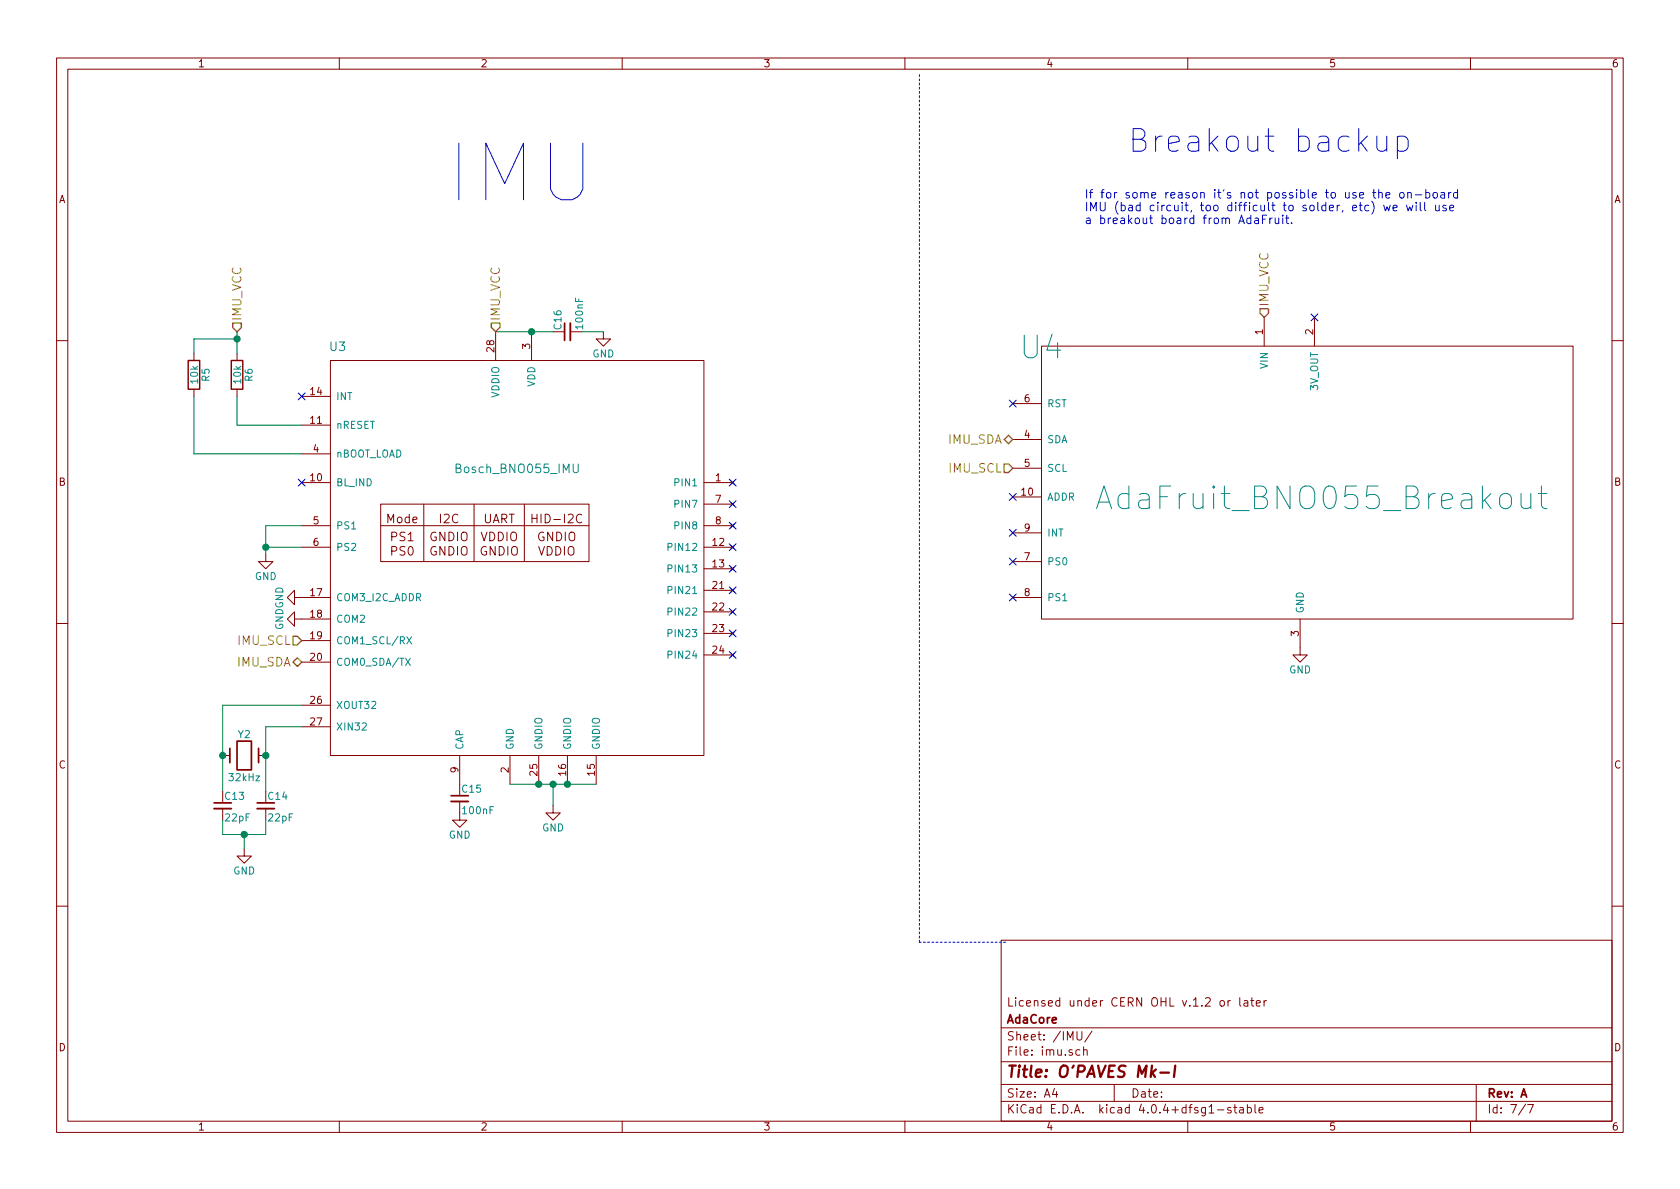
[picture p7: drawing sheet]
EESchema Schematic File Version 2
LIBS:power
LIBS:device
LIBS:transistors
LIBS:conn
LIBS:linear
LIBS:regul
LIBS:74xx
LIBS:cmos4000
LIBS:adc-dac
LIBS:memory
LIBS:xilinx
LIBS:microcontrollers
LIBS:dsp
LIBS:microchip
LIBS:analog_switches
LIBS:motorola
LIBS:texas
LIBS:intel
LIBS:audio
LIBS:interface
LIBS:digital-audio
LIBS:philips
LIBS:display
LIBS:cypress
LIBS:siliconi
LIBS:opto
LIBS:atmel
LIBS:contrib
LIBS:valves
LIBS:OPAVES_components
LIBS:stm32
LIBS:battery_management
LIBS:logo
LIBS:motor_drivers
LIBS:nordicsemi
LIBS:nxp_armmcu
LIBS:powerint
LIBS:Power_Management
LIBS:references
LIBS:silabs
LIBS:stm8
LIBS:switches
LIBS:transf
LIBS:video
LIBS:Worldsemi
LIBS:Xicor
LIBS:Zilog
LIBS:MK1-cache
EELAYER 25 0
EELAYER END
$Descr A4 11693 8268
encoding utf-8
Sheet 7 7
Title "O'PAVES Mk-I"
Date ""
Rev "A"
Comp "AdaCore"
Comment1 "Licensed under CERN OHL v.1.2 or later"
Comment2 ""
Comment3 ""
Comment4 ""
$EndDescr
$Comp
L Bosch_BNO055_IMU U3
U 1 1
P 2300 2500
F 0 "U3" H 2350 2600 60  0000 C CNN
F 1 "Bosch_BNO055_IMU" H 3600 1750 60  0000 C CNN
F 2 "OPAVES_Footprints:LGA-28" H 2300 2500 60  0001 C CNN
F 3 "" H 2300 2500 60  0001 C CNN
	1    2300 2500
	1    0    0    -1  
$EndComp
$Comp
L C_Small C15
U 1 1
P 3200 5550
F 0 "C15" H 3210 5620 50  0000 L CNN
F 1 "100nF" H 3210 5470 50  0000 L CNN
F 2 "Capacitors_SMD:C_0805" H 3200 5550 50  0001 C CNN
F 3 "" H 3200 5550 50  0000 C CNN
	1    3200 5550
	1    0    0    -1  
$EndComp
$Comp
L GND #PWR030
U 1 1
P 3200 5650
F 0 "#PWR030" H 3200 5400 50  0001 C CNN
F 1 "GND" H 3200 5500 50  0000 C CNN
F 2 "" H 3200 5650 50  0000 C CNN
F 3 "" H 3200 5650 50  0000 C CNN
	1    3200 5650
	1    0    0    -1  
$EndComp
Wire Wire Line
	3550 5450 4150 5450
Connection ~ 3750 5450
Connection ~ 3950 5450
Wire Wire Line
	3850 5450 3850 5600
Connection ~ 3850 5450
$Comp
L GND #PWR031
U 1 1
P 3850 5600
F 0 "#PWR031" H 3850 5350 50  0001 C CNN
F 1 "GND" H 3850 5450 50  0000 C CNN
F 2 "" H 3850 5600 50  0000 C CNN
F 3 "" H 3850 5600 50  0000 C CNN
	1    3850 5600
	1    0    0    -1  
$EndComp
Wire Wire Line
	2100 3650 1850 3650
Wire Wire Line
	1850 3650 1850 3850
Wire Wire Line
	2100 3800 1850 3800
Connection ~ 1850 3800
$Comp
L GND #PWR032
U 1 1
P 1850 3850
F 0 "#PWR032" H 1850 3600 50  0001 C CNN
F 1 "GND" H 1850 3700 50  0000 C CNN
F 2 "" H 1850 3850 50  0000 C CNN
F 3 "" H 1850 3850 50  0000 C CNN
	1    1850 3850
	1    0    0    -1  
$EndComp
NoConn ~ 2100 2750
NoConn ~ 2100 3350
NoConn ~ 5100 3350
NoConn ~ 5100 3500
NoConn ~ 5100 3650
NoConn ~ 5100 3800
NoConn ~ 5100 3950
NoConn ~ 5100 4100
NoConn ~ 5100 4250
NoConn ~ 5100 4400
NoConn ~ 5100 4550
Wire Wire Line
	3450 2300 3850 2300
$Comp
L C_Small C16
U 1 1
P 3950 2300
F 0 "C16" H 3960 2370 50  0000 L CNN
F 1 "100nF" H 3960 2220 50  0000 L CNN
F 2 "Capacitors_SMD:C_0805" H 3950 2300 50  0001 C CNN
F 3 "" H 3950 2300 50  0000 C CNN
	1    3950 2300
	0    -1   -1   0   
$EndComp
$Comp
L GND #PWR033
U 1 1
P 4200 2300
F 0 "#PWR033" H 4200 2050 50  0001 C CNN
F 1 "GND" H 4200 2150 50  0000 C CNN
F 2 "" H 4200 2300 50  0000 C CNN
F 3 "" H 4200 2300 50  0000 C CNN
	1    4200 2300
	1    0    0    -1  
$EndComp
Connection ~ 3700 2300
Wire Wire Line
	4050 2300 4200 2300
$Comp
L Crystal Y2
U 1 1
P 1700 5250
F 0 "Y2" H 1700 5400 50  0000 C CNN
F 1 "32kHz" H 1700 5100 50  0000 C CNN
F 2 "Crystals:Crystal_MC-306" H 1700 5250 50  0001 C CNN
F 3 "" H 1700 5250 50  0000 C CNN
	1    1700 5250
	1    0    0    -1  
$EndComp
Wire Wire Line
	2100 4900 1550 4900
Wire Wire Line
	1550 4900 1550 5500
Wire Wire Line
	2100 5050 1850 5050
Wire Wire Line
	1850 5050 1850 5500
$Comp
L C_Small C13
U 1 1
P 1550 5600
F 0 "C13" H 1560 5670 50  0000 L CNN
F 1 "22pF" H 1560 5520 50  0000 L CNN
F 2 "Capacitors_SMD:C_0805" H 1550 5600 50  0001 C CNN
F 3 "" H 1550 5600 50  0000 C CNN
	1    1550 5600
	1    0    0    -1  
$EndComp
$Comp
L C_Small C14
U 1 1
P 1850 5600
F 0 "C14" H 1860 5670 50  0000 L CNN
F 1 "22pF" H 1860 5520 50  0000 L CNN
F 2 "Capacitors_SMD:C_0805" H 1850 5600 50  0001 C CNN
F 3 "" H 1850 5600 50  0000 C CNN
	1    1850 5600
	1    0    0    -1  
$EndComp
Connection ~ 1550 5250
Connection ~ 1850 5250
Wire Wire Line
	1850 5700 1850 5800
Wire Wire Line
	1850 5800 1550 5800
Wire Wire Line
	1550 5800 1550 5700
Wire Wire Line
	1700 5800 1700 5900
Connection ~ 1700 5800
$Comp
L GND #PWR034
U 1 1
P 1700 5900
F 0 "#PWR034" H 1700 5650 50  0001 C CNN
F 1 "GND" H 1700 5750 50  0000 C CNN
F 2 "" H 1700 5900 50  0000 C CNN
F 3 "" H 1700 5900 50  0000 C CNN
	1    1700 5900
	1    0    0    -1  
$EndComp
$Comp
L GND #PWR035
U 1 1
P 2100 4300
F 0 "#PWR035" H 2100 4050 50  0001 C CNN
F 1 "GND" H 2100 4150 50  0000 C CNN
F 2 "" H 2100 4300 50  0000 C CNN
F 3 "" H 2100 4300 50  0000 C CNN
	1    2100 4300
	0    1    1    0   
$EndComp
$Comp
L R R6
U 1 1
P 1650 2600
F 0 "R6" V 1730 2600 50  0000 C CNN
F 1 "10k" V 1650 2600 50  0000 C CNN
F 2 "Resistors_SMD:R_0805" V 1580 2600 50  0001 C CNN
F 3 "" H 1650 2600 50  0000 C CNN
	1    1650 2600
	1    0    0    -1  
$EndComp
Wire Wire Line
	2100 2950 1650 2950
Wire Wire Line
	1650 2950 1650 2750
Text HLabel 3450 2300 1    60   Input ~ 0
IMU_VCC
Text HLabel 1650 2300 1    60   Input ~ 0
IMU_VCC
Wire Wire Line
	1650 2450 1650 2300
$Comp
L R R5
U 1 1
P 1350 2600
F 0 "R5" V 1430 2600 50  0000 C CNN
F 1 "10k" V 1350 2600 50  0000 C CNN
F 2 "Resistors_SMD:R_0805" V 1280 2600 50  0001 C CNN
F 3 "" H 1350 2600 50  0000 C CNN
	1    1350 2600
	1    0    0    -1  
$EndComp
Wire Wire Line
	1350 2450 1350 2350
Wire Wire Line
	1350 2350 1650 2350
Connection ~ 1650 2350
Wire Wire Line
	2100 3150 1350 3150
Wire Wire Line
	1350 3150 1350 2750
$Comp
L GND #PWR036
U 1 1
P 2100 4150
F 0 "#PWR036" H 2100 3900 50  0001 C CNN
F 1 "GND" H 2100 4000 50  0000 C CNN
F 2 "" H 2100 4150 50  0000 C CNN
F 3 "" H 2100 4150 50  0000 C CNN
	1    2100 4150
	0    1    1    0   
$EndComp
Text HLabel 2100 4450 0    60   Input ~ 0
IMU_SCL
Text HLabel 2100 4600 0    60   BiDi ~ 0
IMU_SDA
$Comp
L AdaFruit_BNO055_Breakout U4
U 1 1
P 7250 2400
F 0 "U4" H 7250 2400 157 0000 C CNN
F 1 "AdaFruit_BNO055_Breakout" H 9200 1350 157 0000 C CNN
F 2 "OPAVES_Footprints:AdaFruit_BNO055_Breakout" H 7250 2400 157 0001 C CNN
F 3 "" H 7250 2400 157 0001 C CNN
	1    7250 2400
	1    0    0    -1  
$EndComp
NoConn ~ 7050 3700
NoConn ~ 7050 3900
NoConn ~ 7050 4150
NoConn ~ 9150 2200
Text HLabel 8800 2200 1    60   Input ~ 0
IMU_VCC
Text HLabel 7050 3250 0    60   Input ~ 0
IMU_SCL
Text HLabel 7050 3050 0    60   BiDi ~ 0
IMU_SDA
NoConn ~ 7050 2800
NoConn ~ 7050 3450
$Comp
L GND #PWR037
U 1 1
P 9050 4500
F 0 "#PWR037" H 9050 4250 50  0001 C CNN
F 1 "GND" H 9050 4350 50  0000 C CNN
F 2 "" H 9050 4500 50  0000 C CNN
F 3 "" H 9050 4500 50  0000 C CNN
	1    9050 4500
	1    0    0    -1  
$EndComp
Wire Notes Line
	7000 6550 6400 6550
Wire Notes Line
	6400 6550 6400 500 
Text Notes 7850 1050 0    157  ~ 0
Breakout backup
Text Notes 7550 1550 0    59   ~ 0
If for some reason it's not possible to use the on-board \nIMU (bad circuit, too difficult to solder, etc) we will use \na breakout board from AdaFruit.
Text Notes 3100 1400 0    394  ~ 0
IMU
$EndSCHEMATC
